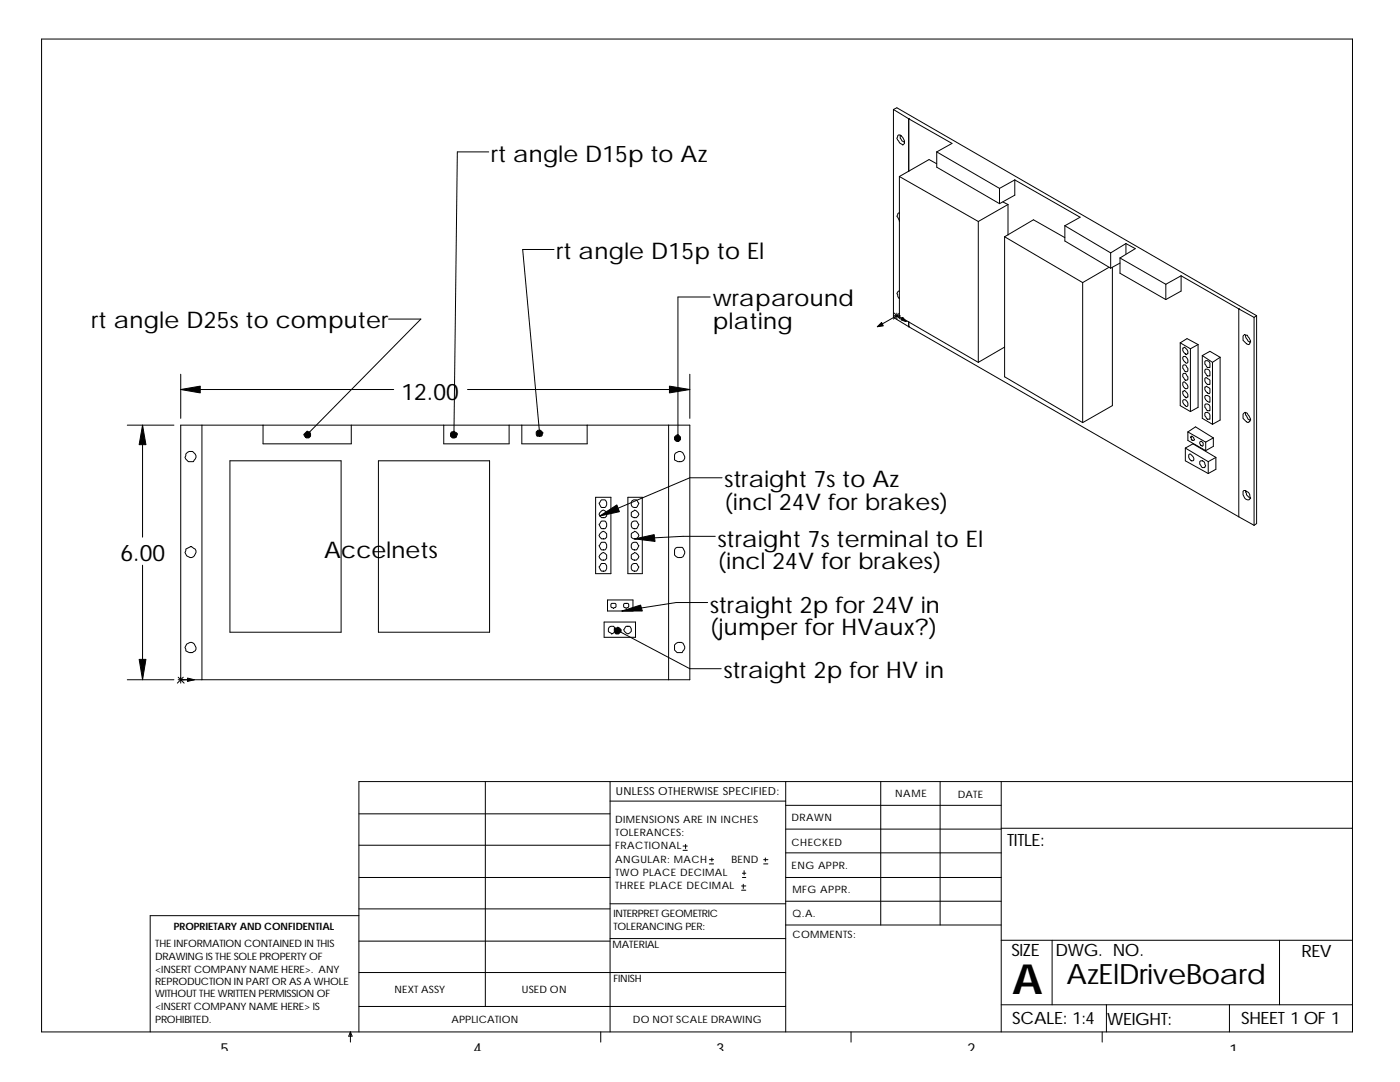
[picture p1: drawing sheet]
<svg xmlns="http://www.w3.org/2000/svg" width="279mm" height="216mm" viewBox="0 0 279 216" stroke-linecap="round" stroke-linejoin="round" font-family="sans-serif">
<g fill="none" stroke="#000" stroke-width=".2">
<path d="M8.3 7.8h261.6v198.1h-261.6zM97.5 30.3h-6.2l-.7 56.4M178.3 21.8l3.1 1.9M178.3 21.8l.7-.3 71.8 41.5M178.3 21.8v41.5l3.1 1.9M179.2 27.1l.1-.2a1.4 1.4 0 0 1 1.2 1.7l-.3 .4-.7-.6-.5-.8zM179.5 35.2l15.7 9M179.5 35.2v28l15.7 9.1M179.7 26.9a1.57 1.57 0 0 0 .8 1.5M181.4 23.7l8.6 4.9-3.1 1.7M181.4 23.7h.1M181.4 23.7v10.5"/>
<path d="M186.9 30.3l12.6 7.3M186.9 32.7l-1.5-.9-5.9 3.4M186.9 30.3v3.1l12.6 7.2M199.5 37.6v3M202.5 35.9l13.1 7.4-3.1 1.7M202.5 35.9l-3 1.7M202.5 35.9v3l-3 1.7M110.6 49.8h-6.3l3.4 36.7M141.7 59.3h-6.4v28.1M179.5 58.1l-.3 .2-.2 .3 .5 1M179.5 42.5l-.3 .2-.2 .5 .5 1M195.2 44.2v28.1"/>
<path d="M200.2 40.3l1 .5M200.5 47.2l5.7-3.3 6.3 3.5M200.5 47.2l15.6 9.2M200.5 47.2v28l15.6 9.1M201.2 40.8v6.1M201.2 40.8l-6 3.4M212.5 45l9.2 5.5M212.5 45v3.1l9.2 5.4M216.1 56.4v27.9M221.3 53.3l-5.2 3.1M221.7 50.5v3M222 53.3v27.6l-5.9 3.4"/>
<path d="M223.5 51.5l9.2 5.2M223.5 51.5v3l9.2 5.3M223.5 52.5l-1.8 1M224.7 48.6l1.9 1-3.1 1.9M224.7 48.6l-3 1.9M224.7 48.6v2M232.7 56.7v3.1M235.7 55l11.5 6.6M235.7 55l-3 1.7M235.7 55v3.1l-3 1.7M36.1 74.7v8.8M36.1 77.7h42.5"/>
<path d="M77.6 63.7h6.4l-22.7 23M93.3 77.7h44.4M137.7 74.7v8.8M178.5 63h1.2M178.5 62.5l1.2 1.2M179 62.5v1.2M179.5 62.5l-1.2 1.2M180.8 64.2l-1.8-1.2-3.9 2.2M181.4 65.2l65.8 37.9M181.4 64.2v1M181.4 65.2h.1M200.5 69.3l-5.3 3"/>
<path d="M235.5 68.4l1.4-.8 2.2 1.1M235.5 68.4l2.1 1.2M235.5 68.4v12.5l2.1 1.2M236.1 69.4l.3-.1 .5 .5 .2 .8-.4 .2a1.37 1.37 0 0 1-.6-1.4zM236.1 71.3l.1-.2a.85 .85 0 0 1 .8 .5 .85 .85 0 0 1-.1 .9h-.2a1.33 1.33 0 0 1-.6-1.2zM236.1 74.7l.1-.2a.88 .88 0 0 1 .9 .7v.5l-.2 .2a.88 .88 0 0 1-.8-.7zM236.1 78.1l.3-.2 .5 .5 .2 .8-.4 .2a1.37 1.37 0 0 1-.6-1.3zM236.2 79.8a.85 .85 0 0 1 .8 .4 .85 .85 0 0 1-.1 .9h-.2a1.33 1.33 0 0 1-.6-1.2zM236.2 76.2h.2l.5 .5 .2 .3v.4l-.2 .2a.85 .85 0 0 1-.8-.5 .85 .85 0 0 1 .1-.9zM236.2 72.8a.88 .88 0 0 1 .9 .7v.5l-.2 .2a.88 .88 0 0 1-.8-.7v-.5zM237.6 69.6v12.5M239.1 68.7v12.6l-1.5 .8"/>
<path d="M239.1 68.7l-1.5 .9M239.9 71l1.6-.9 2 1.2M239.9 71l2.1 1.3M239.9 71v12.5l2.1 1.2M240.5 79.1a.65 .65 0 0 1 1 .1v1.1a1.1 1.1 0 0 1-1-1.2zM240.5 75.5l.3-.1 .7 .5v.8a.93 .93 0 0 1-1-1.2zM240.5 72.1l.1-.1 .7 .1 .2 .4v.8a.91 .91 0 0 1-1-.7zM240.5 73.8l.1-.1 .7 .1 .2 .4v.8a.91 .91 0 0 1-1-.7zM240.5 77.2l.3-.2 .7 .6v.8l-.2 .2a1.2 1.2 0 0 1-.8-1.4zM242 72.3v12.4M243.5 71.3v12.5l-1.5 .9M243.5 71.3l-1.5 1"/>
<path d="M247.2 61.6l3.1 1.7M247.2 61.6h.2M247.2 61.6v41.5M248.4 66.7l.2 .2h.3l.7 1.2-.3 .6-.5-.1-.7-.7v-.8zM248.6 66.9l.2 .7a.88 .88 0 0 0 .8 .6M250.3 63.3v41.5M250.8 63l-.5 .3M250.8 63v41.5l-.5 .3M25.4 84.8h9.3M28.4 84.8v22.4M37.1 90.6a1.21 1.21 0 0 1 1.3-.5l.5 .5a.81 .81 0 0 1-.1 1.2l-.2 .3h-1l-.7-.8zM40.3 84.8v50.8"/>
<path d="M45.9 91.9h22.2v34.3h-22.2zM52.5 84.8v3.8h17.6v-3.8M75.5 91.9h22.2v34.3h-22.2zM88.6 84.8v3.8h13v-3.8M104.1 84.8v3.8h13.1v-3.8M118.9 99.2h3v15.3h-3zM119.9 99.9l.2-.2h.6a.97 .97 0 0 1 0 1.6h-.6l-.2-.2-.4-.7zM125.3 99.2h2.9v15.3h-2.9zM126.2 99.9l.3-.2a.91 .91 0 0 1 1 .7l-.3 .7a.75 .75 0 0 1-1.2-.3zM133.4 84.8v50.8M134.8 90.4l.7-.3h.3a1.3 1.3 0 0 1 .9 1.3 1.04 1.04 0 0 1-1.4 .7l-.7-.3v-1zM144.1 95.3h-6.4l-18 7.7"/>
<path d="M236.6 89.4l1.5-.8 4.6 2.7M236.6 89.4l4.5 2.7M236.6 89.4v2.5l4.5 2.6M237.1 86.2l1.5-1 3.5 2.2M237.1 86.2l3.5 2M237.1 86.2v1.7l3.5 2M237.2 90.8l.4-.2 .5 .5 .2 .3v.4l-.2 .1a.92 .92 0 0 1-.9-1.1zM237.7 87l.6 .4 .1 .3-.1 .2h-.4v-.2h-.2v-.3l-.1-.2h.1zM239.4 88.2l.4-.1 .3 .3v.5l-.2 .2-.3-.2zM239.4 92.1l.2-.2 .7 .2 .3 .9-.1 .3a.91 .91 0 0 1-1.1-.7zM240.5 82.5l.1-.2 .7 .2 .2 .3v.9a.91 .91 0 0 1-1-.7zM240.5 80.8l.1-.2 .7 .2 .2 .3v.9a.91 .91 0 0 1-1-.7z"/>
<path d="M240.6 88.2v1.7M241.1 92.1v2.4M242.1 87.4v1.7l-1.5 .8M242.1 87.4l-1.5 .8M242.7 91.3v2.3l-1.6 .9M242.7 91.3l-1.6 .8M248.2 97.9h.4l.2 .1a.91 .91 0 0 1 .6 1.1l.2 .3-.3 .3h-.4a1.29 1.29 0 0 1-.7-1.8zM248.4 82.3a.88 .88 0 0 1 .9 .7l.3 .7-.2 .5-.3 .1-1-.8v-.9zM248.6 82.3a2.09 2.09 0 0 0 .8 1.5h.2M248.6 97.9l.2 .8 .6 .7h.2M28.4 112.8v22.8M37.1 109.6l1-.5 .3 .1a.91 .91 0 0 1 .7 1l-.5 .9-.7 .2-.6-.4-.4-.7z"/>
<path d="M119.7 102.3l.7-.5 .3 .1 .4 .4v.7a.86 .86 0 0 1-.9 .3 .86 .86 0 0 1-.7-.7zM119.7 106.5l.7-.5 .3 .2 .4 .3v.7a.86 .86 0 0 1-.9 .3 .86 .86 0 0 1-.7-.7zM119.7 110.7l.7-.5 .3 .2 .4 .3v.7a.86 .86 0 0 1-.9 .3 .86 .86 0 0 1-.7-.6zM119.9 104.1l.2-.1h.6a.97 .97 0 0 1 0 1.5h-.6l-.2-.2-.4-.7zM120.1 112.4h.6a.97 .97 0 0 1 0 1.6h-.6l-.6-.9zM120.1 108.2h.6a.97 .97 0 0 1 0 1.5h-.6l-.6-.8zM121.2 119.7h5.1v2.2h-5.1zM126 106.5l.7-.5a.85 .85 0 0 1 .6 1.2 .85 .85 0 0 1-1.3 0zM126 110.7l.7-.5a.85 .85 0 0 1 .6 1.2 .85 .85 0 0 1-1.3 0zM126 102.3l.7-.5a.85 .85 0 0 1 .6 1.2 .85 .85 0 0 1-1.3 0zM126.2 112.6l.3-.2a.91 .91 0 0 1 1 .7l-.3 .7a.75 .75 0 0 1-1.2-.3zM126.2 108.4l.3-.2a.91 .91 0 0 1 1 .7l-.3 .7a.75 .75 0 0 1-1.2-.4z"/>
<path d="M126.2 104.1l.3-.1a.91 .91 0 0 1 1 .6l-.3 .7a.75 .75 0 0 1-1.2-.3zM134.8 109.4l.3-.2h1l.2 .2 .4 .7v.3l-.4 .7a1.33 1.33 0 0 1-1.7-.4v-1zM142.7 107h-6.4l-9.6 .5M247.2 103.1l3.1 1.7M25.4 135.6h9.3M35.6 135.6h102.1v-50.8h-101.6v51.5M35.6 135.1l1.1 1.2M36.1 135.6h.1M36.6 135.1l-1.2 1.2M37.3 128.5l.6-.3h.4a1.3 1.3 0 0 1 .8 1.3l-.2 .4a1.11 1.11 0 0 1-1.1 .3l-.7-.3-.2-.7zM120.6 124.1h6.2v3.1h-6.2zM121.6 125.1l.3-.1a.91 .91 0 0 1 1 .6l-.5 .7-.3 .2a.87 .87 0 0 1-.5-1.4z"/>
<path d="M122.1 120.4h.7l.1 .2v.5l-.5 .3-.3-.2-.2-.1v-.5zM123.3 125.8l14.4 7.6h6.2M124.5 120.6a.85 .85 0 0 1 1 0v.5l-.5 .3-.5-.3zM125 125a.68 .68 0 0 1 1 .5v.5l-.4 .3a.85 .85 0 0 1-1.1-.7zM135 128.4a1.44 1.44 0 0 1 1.3 0l.4 .6v.4l-.6 .8h-1l-.5-.5v-1zM141.2 120.2h-6.2l-10.9 1.7M96.9 156v44.8M121.8 156v49.9M121.8 159.9h35M156.8 156v49.9M175.8 156v28.6M187.6 156v28.6"/>
<path d="M199.8 156v49.9M269.9 156h-198.3v49.9M71.6 175.1h50.2M71.6 168.7h50.2M71.6 162.4h50.2M136.3 169.7h.9M136.3 168.8h.9M136.8 168.5v.8M141.6 172.4h.8M141.6 171.5h.8M142.1 171.2v.7M148 177.6h.8"/>
<path d="M148 176.8h.8M148.2 175.1h.6M148.2 174.2h.6M148.3 176.4v.9M148.5 173.7v.9M152.4 172.4h.8M152.4 171.5h.8M152.7 171.2v.7M156.8 170.2h43M156.8 165.4h43M156.8 160.7h43M156.8 175.1h43"/>
<path d="M156.8 179.8h43M199.8 165.3h70.1M71.6 194.1h85.2M71.6 187.8h50.2M71.6 181.4h50.2M71.6 182.7h-41.6v23.2M121.8 187.3h35M121.8 180.3h35M156.8 184.6h43M199.8 187.6h70.1M210 187.6v12.9M255.4 187.6v12.9"/>
<path d="M69.9 205.9v2M69.9 205.9l.4 .9h-.7zM71.6 200.8h85.2M119.9 205.9v2M169.8 205.9v2M199.8 200.5h70.1M220 205.9v2M220.8 200.5v5.4M245.4 200.5v5.4"/>
</g>
<g fill="#000" stroke="#000" stroke-width=".2">
<path d="M36.1 77.7l3.9-.7v1.4z" fill-rule="evenodd"/>
<path d="M133.6 77l4.1 .7-4.1 .7z" fill-rule="evenodd"/>
<path d="M175.1 65.2l.8-.9 .4 .7z" fill-rule="evenodd"/>
<path d="M180.2 63.3l.6 .9-1-.4z" fill-rule="evenodd"/>
<path d="M28.4 84.8l.7 3.9h-1.3z" fill-rule="evenodd"/>
<path d="M61.3 86l.5 .2 .2 .3v.5l-.4 .4h-.5l-.1-.2 .3-.5-.3 .5-.4-.5z" fill-rule="evenodd"/>
<path d="M90.1 86.2a.69 .69 0 0 1 1 .2 .69 .69 0 0 1-.3 1h-.2v-.7v.7h-.3l-.4-.4z" fill-rule="evenodd"/>
<path d="M107 86.2l.4-.3h.5l.5 .5-.4 .6h-.3v-.5v.5h-.5z" fill-rule="evenodd"/>
<path d="M135 86.9l.3-.2 .5 .5v.5l-.3 .4h-.2v-.7v.7h-.3l-.4-.4v-.5z" fill-rule="evenodd"/>
<path d="M119.7 103l3.4-2.2 .5 1.3z" fill-rule="evenodd"/>
<path d="M126.7 107.5l3.9-.8 .1 1.3z" fill-rule="evenodd"/>
<path d="M27.8 131.6h1.3l-.7 4z" fill-rule="evenodd"/>
<path d="M37.4 135.3l1.4 .3-1.4 .4z" fill-rule="evenodd"/>
<path d="M122.6 125.5l.7-.4 .7 .5v.4l-.6 .5h-.5l-.3-.5v-.5l.7 .3z" fill-rule="evenodd"/>
<path d="M124.1 121.9l3.7-1.2 .4 1.2z" fill-rule="evenodd"/>
</g>
<text font-size="8.3" x="202" y="198.3">A</text>
<text font-size="5.6" x="212.9" y="196.4">AzElDriveBoard</text>
<g font-size="4.6">
<text x="98" y="32.3">rt angle D15p to Az</text>
<text x="111.1" y="51.6">rt angle D15p to El</text>
<text x="18.3" y="65.5">rt angle D25s to computer</text>
<text x="142.2" y="61.1">wraparound</text>
<text x="142.2" y="65.7">plating</text>
<text x="80.1" y="79.8">12.00</text>
<text x="144.6" y="97.2">straight 7s to Az</text>
<text x="144.6" y="101.8">(incl 24V for brakes)</text>
<text x="24" y="111.9">6.00</text>
<text x="64.7" y="111.4">Accelnets</text>
<text x="143.3" y="109.1">straight 7s terminal to El</text>
<text x="143.3" y="113.6">(incl 24V for brakes)</text>
<text x="141.7" y="122.3">straight 2p for 24V in</text>
<text x="141.7" y="126.7">(jumper for HVaux?)</text>
<text x="144.4" y="135.3">straight 2p for HV in</text>
</g>
<g font-size="3.4">
<text x="201" y="168.8">TITLE:</text>
<text x="201.8" y="190.8">SIZE</text>
<text x="210.7" y="190.8">DWG. NO.</text>
<text x="259.8" y="191">REV</text>
<text x="202" y="204.4">SCALE: 1:4</text>
<text x="221" y="204.6">WEIGHT:</text>
<text x="247.7" y="204.4">SHEET 1 OF 1</text>
</g>
<g font-size="3">
<text x="44" y="210.3">5</text>
<text x="94.5" y="210.3">4</text>
<text x="142.9" y="210.3">3</text>
<text x="193" y="210.3">2</text>
<text x="245.4" y="210.5">1</text>
</g>
<text font-size="2.2" x="122.9" y="158.7">UNLESS OTHERWISE SPECIFIED:</text>
<g font-size="2">
<text x="178.6" y="159">NAME</text>
<text x="191.2" y="159.2">DATE</text>
<text x="122.8" y="166.8">TOLERANCES:</text>
<text x="122.8" y="164.3">DIMENSIONS ARE IN INCHES</text>
<text x="158" y="163.9">DRAWN</text>
<text x="122.8" y="169.5">FRACTIONAL</text>
<text x="122.8" y="172.2">ANGULAR: MACH</text>
<text x="146" y="172.2">BEND</text>
<text x="158" y="173.4">ENG APPR.</text>
<text x="158" y="168.8">CHECKED</text>
<text x="122.8" y="177.5">THREE PLACE DECIMAL</text>
<text x="122.8" y="174.8">TWO PLACE DECIMAL</text>
<text x="158.2" y="178.1">MFG APPR.</text>
<text x="34.7" y="185.6">PROPRIETARY AND CONFIDENTIAL</text>
<text x="122.4" y="183">INTERPRET GEOMETRIC</text>
<text x="122.4" y="185.6">TOLERANCING PER:</text>
<text x="158.2" y="182.9">Q.A.</text>
<text x="31" y="189">THE INFORMATION CONTAINED IN THIS</text>
<text x="31" y="191.5">DRAWING IS THE SOLE PROPERTY OF</text>
<text x="122.3" y="189.1">MATERIAL</text>
<text x="158.2" y="187.1">COMMENTS:</text>
<text x="31" y="194.1">&lt;INSERT COMPANY NAME HERE&gt;. ANY</text>
<text x="31" y="196.6">REPRODUCTION IN PART OR AS A WHOLE</text>
<text x="122.4" y="195.9">FINISH</text>
<text x="31" y="199">WITHOUT THE WRITTEN PERMISSION OF</text>
<text x="31" y="201.5">&lt;INSERT COMPANY NAME HERE&gt; IS</text>
<text x="78.7" y="198.1">NEXT ASSY</text>
<text x="104.1" y="198.1">USED ON</text>
<text x="31" y="204">PROHIBITED.</text>
<text x="90.1" y="204">APPLICATION</text>
<text x="126.3" y="204">DO NOT SCALE DRAWING</text>
</g>
</svg>
